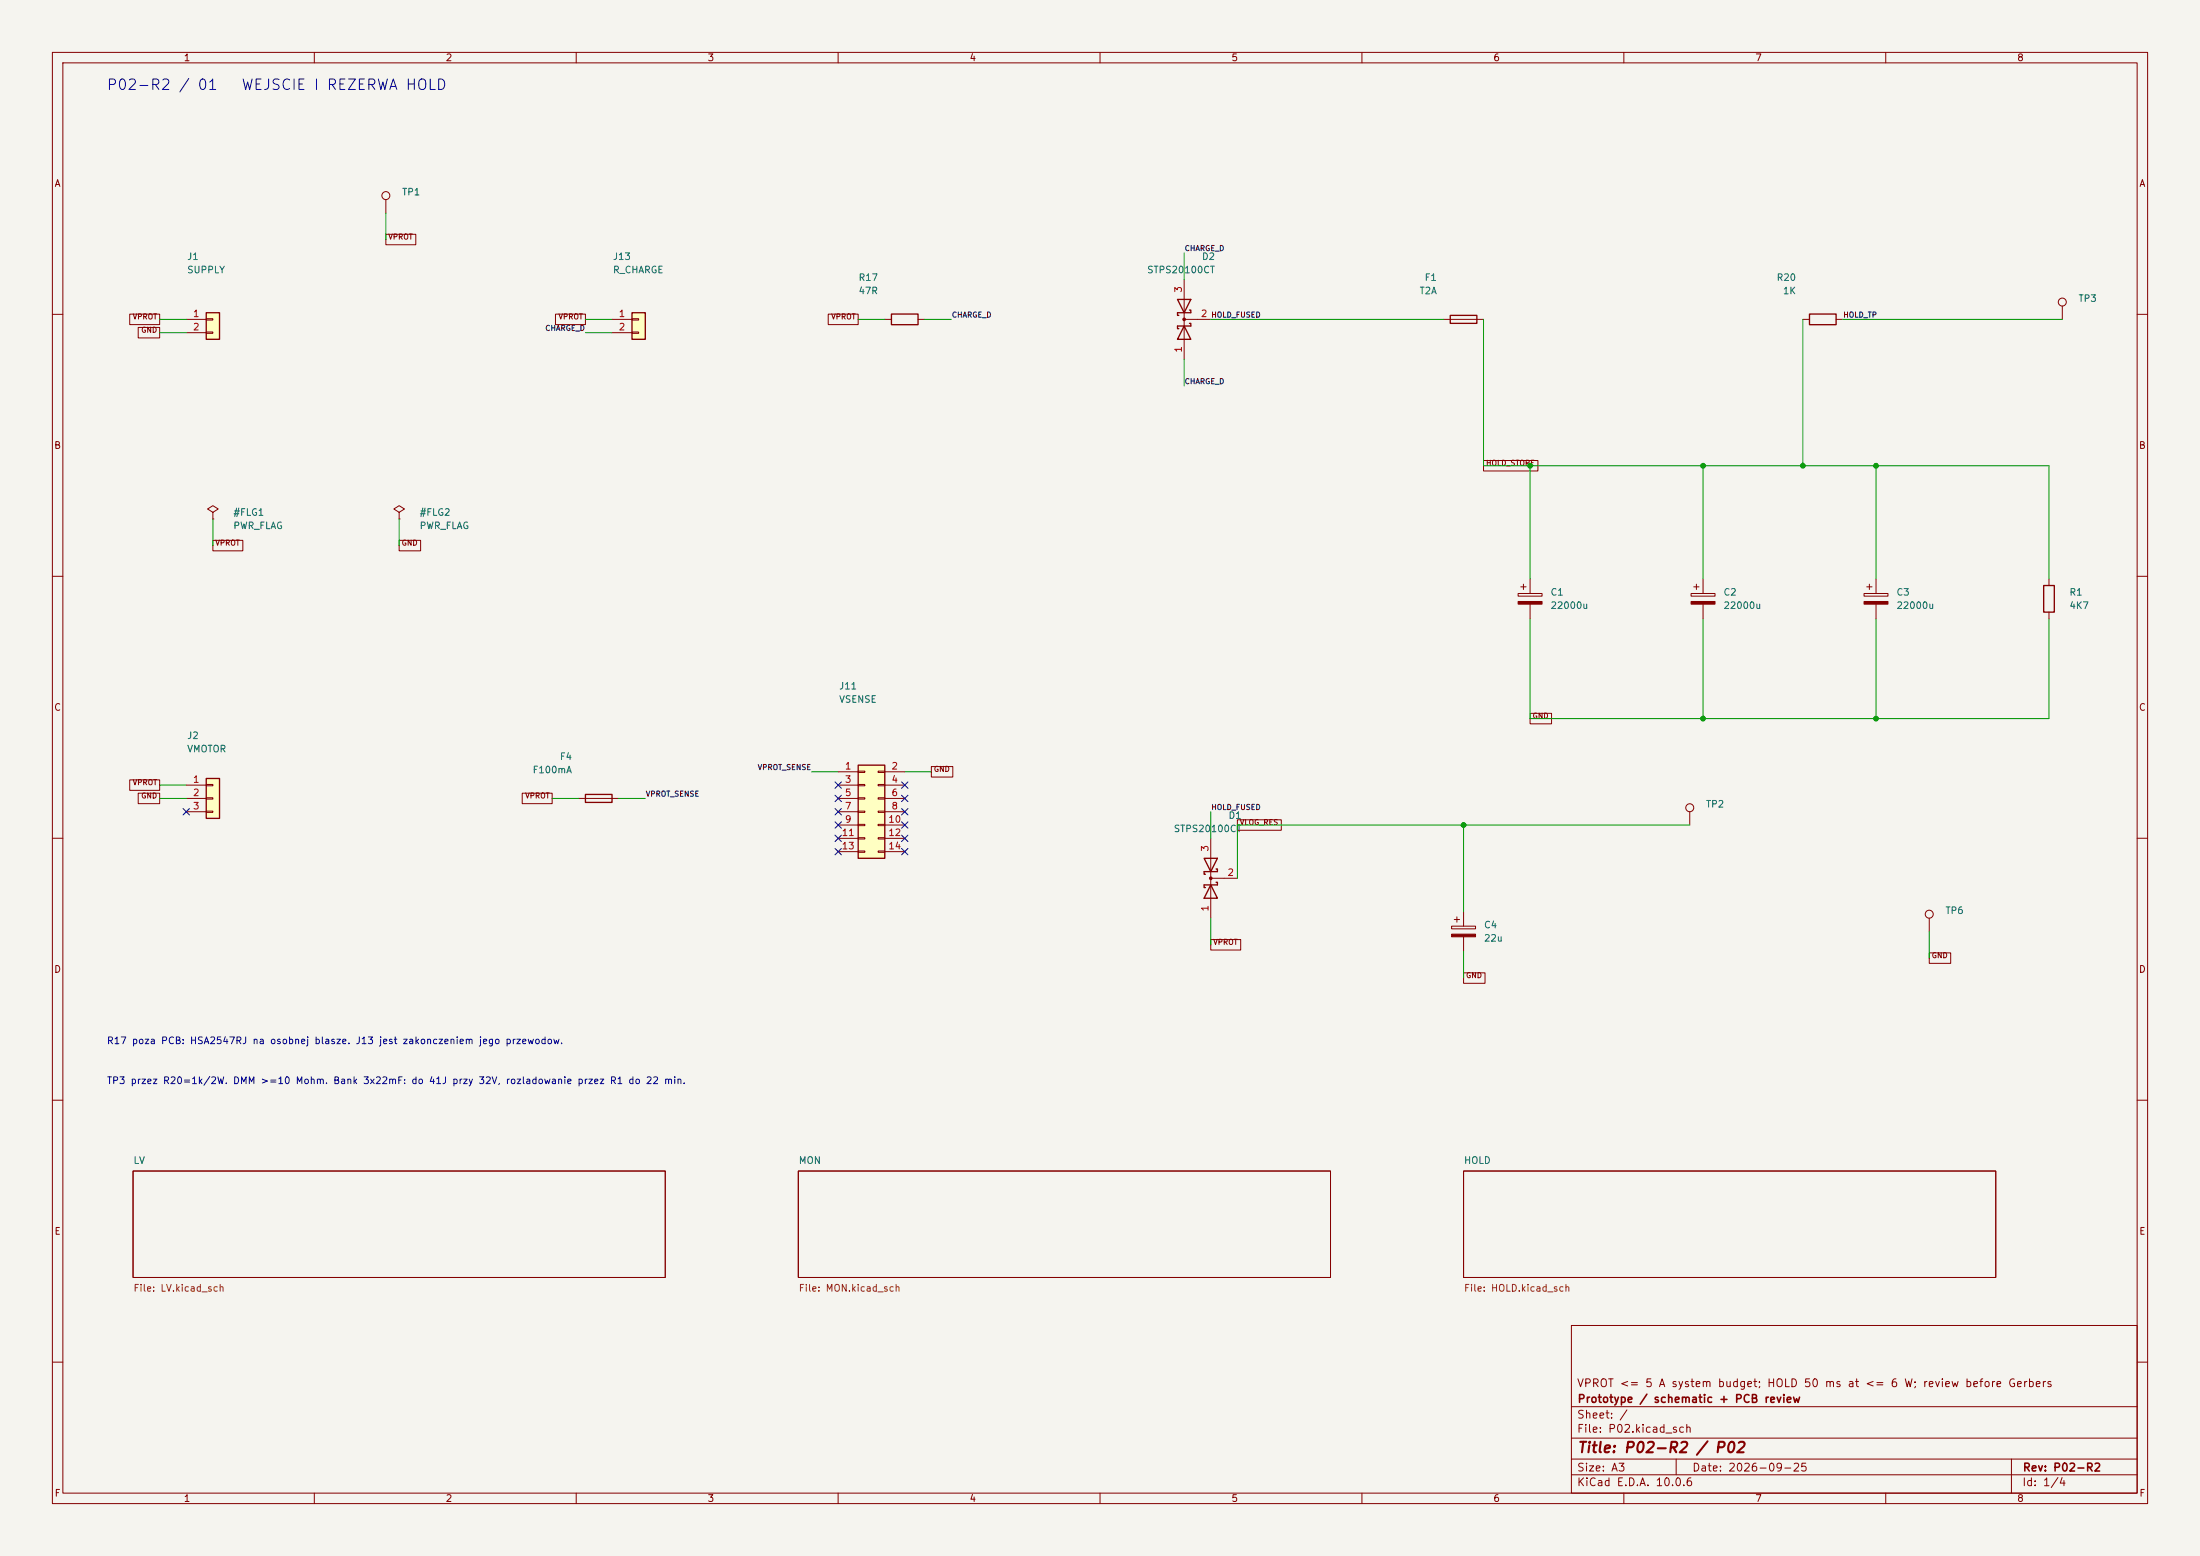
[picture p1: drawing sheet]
(kicad_sch (version 20250114) (generator "eeschema") (paper "A3") (title_block (title "P02-R2 / P02") (date "2026-09-25") (rev "P02-R2") (company "Prototype / schematic + PCB review") (comment 1 "VPROT <= 5 A system budget; HOLD 50 ms at <= 6 W; review before Gerbers"))(lib_symbols (symbol "P02:Conn_01x02" (pin_names (offset 1.016) (hide yes)) (exclude_from_sim no) (in_bom yes) (on_board yes) (in_pos_files yes) (duplicate_pin_numbers_are_jumpers no) (symbol "Conn_01x02_1_1" (rectangle (start -1.27 1.27) (end 1.27 -3.81) (stroke (width 0.254) (type default)) (fill (type background))) (rectangle (start -1.27 0.127) (end 0 -0.127) (stroke (width 0.1524) (type default)) (fill (type none))) (rectangle (start -1.27 -2.413) (end 0 -2.667) (stroke (width 0.1524) (type default)) (fill (type none))) (pin passive line (at -5.08 0 0) (length 3.81) (name "Pin_1" (effects (font (size 1.27 1.27)))) (number "1" (effects (font (size 1.27 1.27))))) (pin passive line (at -5.08 -2.54 0) (length 3.81) (name "Pin_2" (effects (font (size 1.27 1.27)))) (number "2" (effects (font (size 1.27 1.27)))))) (embedded_fonts no))(symbol "P02:TestPoint" (pin_numbers (hide yes)) (pin_names (offset 0.762) (hide yes)) (exclude_from_sim no) (in_bom yes) (on_board yes) (in_pos_files yes) (duplicate_pin_numbers_are_jumpers no) (symbol "TestPoint_0_1" (circle (center 0 3.302) (radius 0.762) (stroke (width 0) (type default)) (fill (type none)))) (symbol "TestPoint_1_1" (pin passive line (at 0 0 90) (length 2.54) (name "1" (effects (font (size 1.27 1.27)))) (number "1" (effects (font (size 1.27 1.27)))))) (embedded_fonts no))(symbol "P02:R" (pin_numbers (hide yes)) (pin_names (offset 0)) (exclude_from_sim no) (in_bom yes) (on_board yes) (in_pos_files yes) (duplicate_pin_numbers_are_jumpers no) (symbol "R_0_1" (rectangle (start -1.016 -2.54) (end 1.016 2.54) (stroke (width 0.254) (type default)) (fill (type none)))) (symbol "R_1_1" (pin passive line (at 0 3.81 270) (length 1.27) (name "" (effects (font (size 1.27 1.27)))) (number "1" (effects (font (size 1.27 1.27))))) (pin passive line (at 0 -3.81 90) (length 1.27) (name "" (effects (font (size 1.27 1.27)))) (number "2" (effects (font (size 1.27 1.27)))))) (embedded_fonts no))(symbol "P02:D_Schottky_Dual_CommonCathode_AKA" (pin_names (offset 0.762) (hide yes)) (exclude_from_sim no) (in_bom yes) (on_board yes) (in_pos_files yes) (duplicate_pin_numbers_are_jumpers no) (symbol "D_Schottky_Dual_CommonCathode_AKA_0_1" (polyline (pts (xy -3.81 1.27) (xy -1.27 0) (xy -3.81 -1.27) (xy -3.81 1.27) (xy -3.81 1.27) (xy -3.81 1.27)) (stroke (width 0.254) (type default)) (fill (type none))) (polyline (pts (xy -1.778 1.016) (xy -1.778 1.27) (xy -1.27 1.27) (xy -1.27 1.27) (xy -1.27 1.27)) (stroke (width 0.254) (type default)) (fill (type none))) (polyline (pts (xy -1.27 -1.27) (xy -1.27 1.27) (xy -1.27 1.27)) (stroke (width 0.254) (type default)) (fill (type none))) (polyline (pts (xy -1.27 -1.27) (xy -0.762 -1.27) (xy -0.762 -1.016) (xy -0.762 -1.016)) (stroke (width 0.254) (type default)) (fill (type none))) (polyline (pts (xy 0 0) (xy 0 -2.54)) (stroke (width 0) (type default)) (fill (type none))) (circle (center 0 0) (radius 0.254) (stroke (width 0) (type default)) (fill (type outline))) (polyline (pts (xy 1.27 1.27) (xy 0.762 1.27) (xy 0.762 1.016) (xy 0.762 1.016)) (stroke (width 0.254) (type default)) (fill (type none))) (polyline (pts (xy 1.27 -1.27) (xy 1.27 1.27) (xy 1.27 1.27)) (stroke (width 0.254) (type default)) (fill (type none))) (polyline (pts (xy 1.27 -1.27) (xy 1.778 -1.27) (xy 1.778 -1.016) (xy 1.778 -1.016)) (stroke (width 0.254) (type default)) (fill (type none))) (polyline (pts (xy 3.81 0) (xy -3.81 0)) (stroke (width 0) (type default)) (fill (type none))) (polyline (pts (xy 3.81 -1.27) (xy 1.27 0) (xy 3.81 1.27) (xy 3.81 -1.27) (xy 3.81 -1.27) (xy 3.81 -1.27)) (stroke (width 0.254) (type default)) (fill (type none))) (pin passive line (at -7.62 0 0) (length 3.81) (name "A" (effects (font (size 1.27 1.27)))) (number "1" (effects (font (size 1.27 1.27))))) (pin passive line (at 0 -5.08 90) (length 2.54) (name "K" (effects (font (size 1.27 1.27)))) (number "2" (effects (font (size 1.27 1.27))))) (pin passive line (at 7.62 0 180) (length 3.81) (name "A" (effects (font (size 1.27 1.27)))) (number "3" (effects (font (size 1.27 1.27)))))) (embedded_fonts no))(symbol "P02:Fuse" (pin_numbers (hide yes)) (pin_names (offset 0)) (exclude_from_sim no) (in_bom yes) (on_board yes) (in_pos_files yes) (duplicate_pin_numbers_are_jumpers no) (symbol "Fuse_0_1" (rectangle (start -0.762 -2.54) (end 0.762 2.54) (stroke (width 0.254) (type default)) (fill (type none))) (polyline (pts (xy 0 2.54) (xy 0 -2.54)) (stroke (width 0) (type default)) (fill (type none)))) (symbol "Fuse_1_1" (pin passive line (at 0 3.81 270) (length 1.27) (name "" (effects (font (size 1.27 1.27)))) (number "1" (effects (font (size 1.27 1.27))))) (pin passive line (at 0 -3.81 90) (length 1.27) (name "" (effects (font (size 1.27 1.27)))) (number "2" (effects (font (size 1.27 1.27)))))) (embedded_fonts no))(symbol "P02:C_Polarized" (pin_numbers (hide yes)) (pin_names (offset 0.254)) (exclude_from_sim no) (in_bom yes) (on_board yes) (in_pos_files yes) (duplicate_pin_numbers_are_jumpers no) (symbol "C_Polarized_0_1" (rectangle (start -2.286 0.508) (end 2.286 1.016) (stroke (width 0) (type default)) (fill (type none))) (polyline (pts (xy -1.778 2.286) (xy -0.762 2.286)) (stroke (width 0) (type default)) (fill (type none))) (polyline (pts (xy -1.27 2.794) (xy -1.27 1.778)) (stroke (width 0) (type default)) (fill (type none))) (rectangle (start 2.286 -0.508) (end -2.286 -1.016) (stroke (width 0) (type default)) (fill (type outline)))) (symbol "C_Polarized_1_1" (pin passive line (at 0 3.81 270) (length 2.794) (name "" (effects (font (size 1.27 1.27)))) (number "1" (effects (font (size 1.27 1.27))))) (pin passive line (at 0 -3.81 90) (length 2.794) (name "" (effects (font (size 1.27 1.27)))) (number "2" (effects (font (size 1.27 1.27)))))) (embedded_fonts no))(symbol "P02:Conn_01x03" (pin_names (offset 1.016) (hide yes)) (exclude_from_sim no) (in_bom yes) (on_board yes) (in_pos_files yes) (duplicate_pin_numbers_are_jumpers no) (symbol "Conn_01x03_1_1" (rectangle (start -1.27 3.81) (end 1.27 -3.81) (stroke (width 0.254) (type default)) (fill (type background))) (rectangle (start -1.27 2.667) (end 0 2.413) (stroke (width 0.1524) (type default)) (fill (type none))) (rectangle (start -1.27 0.127) (end 0 -0.127) (stroke (width 0.1524) (type default)) (fill (type none))) (rectangle (start -1.27 -2.413) (end 0 -2.667) (stroke (width 0.1524) (type default)) (fill (type none))) (pin passive line (at -5.08 2.54 0) (length 3.81) (name "Pin_1" (effects (font (size 1.27 1.27)))) (number "1" (effects (font (size 1.27 1.27))))) (pin passive line (at -5.08 0 0) (length 3.81) (name "Pin_2" (effects (font (size 1.27 1.27)))) (number "2" (effects (font (size 1.27 1.27))))) (pin passive line (at -5.08 -2.54 0) (length 3.81) (name "Pin_3" (effects (font (size 1.27 1.27)))) (number "3" (effects (font (size 1.27 1.27)))))) (embedded_fonts no))(symbol "P02:Conn_02x07_Odd_Even" (pin_names (offset 1.016) (hide yes)) (exclude_from_sim no) (in_bom yes) (on_board yes) (in_pos_files yes) (duplicate_pin_numbers_are_jumpers no) (symbol "Conn_02x07_Odd_Even_1_1" (rectangle (start -1.27 8.89) (end 3.81 -8.89) (stroke (width 0.254) (type default)) (fill (type background))) (rectangle (start -1.27 7.747) (end 0 7.493) (stroke (width 0.1524) (type default)) (fill (type none))) (rectangle (start -1.27 5.207) (end 0 4.953) (stroke (width 0.1524) (type default)) (fill (type none))) (rectangle (start -1.27 2.667) (end 0 2.413) (stroke (width 0.1524) (type default)) (fill (type none))) (rectangle (start -1.27 0.127) (end 0 -0.127) (stroke (width 0.1524) (type default)) (fill (type none))) (rectangle (start -1.27 -2.413) (end 0 -2.667) (stroke (width 0.1524) (type default)) (fill (type none))) (rectangle (start -1.27 -4.953) (end 0 -5.207) (stroke (width 0.1524) (type default)) (fill (type none))) (rectangle (start -1.27 -7.493) (end 0 -7.747) (stroke (width 0.1524) (type default)) (fill (type none))) (rectangle (start 3.81 7.747) (end 2.54 7.493) (stroke (width 0.1524) (type default)) (fill (type none))) (rectangle (start 3.81 5.207) (end 2.54 4.953) (stroke (width 0.1524) (type default)) (fill (type none))) (rectangle (start 3.81 2.667) (end 2.54 2.413) (stroke (width 0.1524) (type default)) (fill (type none))) (rectangle (start 3.81 0.127) (end 2.54 -0.127) (stroke (width 0.1524) (type default)) (fill (type none))) (rectangle (start 3.81 -2.413) (end 2.54 -2.667) (stroke (width 0.1524) (type default)) (fill (type none))) (rectangle (start 3.81 -4.953) (end 2.54 -5.207) (stroke (width 0.1524) (type default)) (fill (type none))) (rectangle (start 3.81 -7.493) (end 2.54 -7.747) (stroke (width 0.1524) (type default)) (fill (type none))) (pin passive line (at -5.08 7.62 0) (length 3.81) (name "Pin_1" (effects (font (size 1.27 1.27)))) (number "1" (effects (font (size 1.27 1.27))))) (pin passive line (at 7.62 7.62 180) (length 3.81) (name "Pin_2" (effects (font (size 1.27 1.27)))) (number "2" (effects (font (size 1.27 1.27))))) (pin passive line (at -5.08 5.08 0) (length 3.81) (name "Pin_3" (effects (font (size 1.27 1.27)))) (number "3" (effects (font (size 1.27 1.27))))) (pin passive line (at 7.62 5.08 180) (length 3.81) (name "Pin_4" (effects (font (size 1.27 1.27)))) (number "4" (effects (font (size 1.27 1.27))))) (pin passive line (at -5.08 2.54 0) (length 3.81) (name "Pin_5" (effects (font (size 1.27 1.27)))) (number "5" (effects (font (size 1.27 1.27))))) (pin passive line (at 7.62 2.54 180) (length 3.81) (name "Pin_6" (effects (font (size 1.27 1.27)))) (number "6" (effects (font (size 1.27 1.27))))) (pin passive line (at -5.08 0 0) (length 3.81) (name "Pin_7" (effects (font (size 1.27 1.27)))) (number "7" (effects (font (size 1.27 1.27))))) (pin passive line (at 7.62 0 180) (length 3.81) (name "Pin_8" (effects (font (size 1.27 1.27)))) (number "8" (effects (font (size 1.27 1.27))))) (pin passive line (at -5.08 -2.54 0) (length 3.81) (name "Pin_9" (effects (font (size 1.27 1.27)))) (number "9" (effects (font (size 1.27 1.27))))) (pin passive line (at 7.62 -2.54 180) (length 3.81) (name "Pin_10" (effects (font (size 1.27 1.27)))) (number "10" (effects (font (size 1.27 1.27))))) (pin passive line (at -5.08 -5.08 0) (length 3.81) (name "Pin_11" (effects (font (size 1.27 1.27)))) (number "11" (effects (font (size 1.27 1.27))))) (pin passive line (at 7.62 -5.08 180) (length 3.81) (name "Pin_12" (effects (font (size 1.27 1.27)))) (number "12" (effects (font (size 1.27 1.27))))) (pin passive line (at -5.08 -7.62 0) (length 3.81) (name "Pin_13" (effects (font (size 1.27 1.27)))) (number "13" (effects (font (size 1.27 1.27))))) (pin passive line (at 7.62 -7.62 180) (length 3.81) (name "Pin_14" (effects (font (size 1.27 1.27)))) (number "14" (effects (font (size 1.27 1.27)))))) (embedded_fonts no))(symbol "P02:PWR_FLAG" (power global) (pin_numbers (hide yes)) (pin_names (offset 0) (hide yes)) (exclude_from_sim no) (in_bom yes) (on_board yes) (in_pos_files yes) (duplicate_pin_numbers_are_jumpers no) (symbol "PWR_FLAG_0_0" (pin power_out line (at 0 0 90) (length 0) (name "" (effects (font (size 1.27 1.27)))) (number "1" (effects (font (size 1.27 1.27)))))) (symbol "PWR_FLAG_0_1" (polyline (pts (xy 0 0) (xy 0 1.27) (xy -1.016 1.905) (xy 0 2.54) (xy 1.016 1.905) (xy 0 1.27)) (stroke (width 0) (type default)) (fill (type none)))) (embedded_fonts no)))(symbol (lib_id "P02:Conn_01x02") (at 40.64 60.96 0) (unit 1) (in_bom yes) (on_board yes) (dnp no) (property "Reference" "J1" (at 35.64 48.96 0) (effects (font (size 1.27 1.27)) (justify left))) (property "Value" "SUPPLY" (at 35.64 51.5 0) (effects (font (size 1.27 1.27)) (justify left)))(property "Footprint" "P02:Pigtail_PWR_2x2.5mm2" (at 40.64 60.96 0) (effects (font (size 1 1)) hide))(property "MPN" "PCB termination; H_SUPPLY" (at 40.64 60.96 0) (effects (font (size 1 1)) hide))(property "BaselineRef" "J_SUPPLYB" (at 40.64 60.96 0) (effects (font (size 1 1)) hide))(property "Datasheet" "" (at 40.64 60.96 0) (effects (font (size 1 1)) hide))(pin "1")(pin "2"))(symbol (lib_id "P02:TestPoint") (at 73.66 40.64 0) (unit 1) (in_bom yes) (on_board yes) (dnp no) (property "Reference" "TP1" (at 76.66 36.64 0) (effects (font (size 1.27 1.27)) (justify left))) (property "Value" "" (at 76.66 39.18 0) (effects (font (size 1.27 1.27)) (justify left)))(property "Footprint" "P02:TestPad_1" (at 73.66 40.64 0) (effects (font (size 1 1)) hide))(property "MPN" "PCB test pad" (at 73.66 40.64 0) (effects (font (size 1 1)) hide))(property "BaselineRef" "ADDED_TESTPAD" (at 73.66 40.64 0) (effects (font (size 1 1)) hide))(property "Datasheet" "" (at 73.66 40.64 0) (effects (font (size 1 1)) hide))(pin "1"))(symbol (lib_id "P02:Conn_01x02") (at 121.92 60.96 0) (unit 1) (in_bom yes) (on_board yes) (dnp no) (property "Reference" "J13" (at 116.92 48.96 0) (effects (font (size 1.27 1.27)) (justify left))) (property "Value" "R_CHARGE" (at 116.92 51.5 0) (effects (font (size 1.27 1.27)) (justify left)))(property "Footprint" "P02:Pigtail_RCHARGE_2xAWG20" (at 121.92 60.96 0) (effects (font (size 1 1)) hide))(property "MPN" "PCB termination; wires to HSA2547RJ" (at 121.92 60.96 0) (effects (font (size 1 1)) hide))(property "BaselineRef" "ADDED_HOLD_RCHARGE" (at 121.92 60.96 0) (effects (font (size 1 1)) hide))(property "Datasheet" "" (at 121.92 60.96 0) (effects (font (size 1 1)) hide))(pin "1")(pin "2"))(symbol (lib_id "P02:R") (at 172.72 60.96 90) (unit 1) (in_bom yes) (on_board no) (dnp no) (property "Reference" "R17" (at 167.72 52.96 90) (effects (font (size 1.27 1.27)) (justify left))) (property "Value" "47R" (at 167.72 55.5 90) (effects (font (size 1.27 1.27)) (justify left)))(property "Footprint" "" (at 172.72 60.96 0) (effects (font (size 1 1)) hide))(property "MPN" "HSA2547RJ (TE 5-1625971-1)" (at 172.72 60.96 0) (effects (font (size 1 1)) hide))(property "BaselineRef" "R_CHARGE" (at 172.72 60.96 0) (effects (font (size 1 1)) hide))(property "Datasheet" "https://www.te.com/en/product-5-1625971-1.html" (at 172.72 60.96 0) (effects (font (size 1 1)) hide))(pin "1")(pin "2"))(symbol (lib_id "P02:D_Schottky_Dual_CommonCathode_AKA") (at 226.06 60.96 90) (unit 1) (in_bom yes) (on_board yes) (dnp no) (property "Reference" "D2" (at 232.06 48.96 90) (effects (font (size 1.27 1.27)) (justify left))) (property "Value" "STPS20100CT" (at 232.06 51.5 90) (effects (font (size 1.27 1.27)) (justify left)))(property "Footprint" "P02:TO220_3_P2.54_Drill1.4" (at 226.06 60.96 0) (effects (font (size 1 1)) hide))(property "MPN" "STPS20100CT" (at 226.06 60.96 0) (effects (font (size 1 1)) hide))(property "BaselineRef" "D_CHARGE" (at 226.06 60.96 0) (effects (font (size 1 1)) hide))(property "Datasheet" "https://www.st.com/resource/en/datasheet/stps20100c.pdf" (at 226.06 60.96 0) (effects (font (size 1 1)) hide))(pin "1")(pin "2")(pin "3"))(symbol (lib_id "P02:Fuse") (at 279.4 60.96 90) (unit 1) (in_bom yes) (on_board yes) (dnp no) (property "Reference" "F1" (at 274.4 52.96 90) (effects (font (size 1.27 1.27)) (justify left))) (property "Value" "T2A" (at 274.4 55.5 90) (effects (font (size 1.27 1.27)) (justify left)))(property "Footprint" "Fuse:Fuseholder_Cylinder-5x20mm_Stelvio-Kontek_PTF78_Horizontal_Open" (at 279.4 60.96 0) (effects (font (size 1 1)) hide))(property "MPN" "Schurter 0001.2507 (T2A) + PTF78 holder" (at 279.4 60.96 0) (effects (font (size 1 1)) hide))(property "BaselineRef" "F_HOLD" (at 279.4 60.96 0) (effects (font (size 1 1)) hide))(property "Datasheet" "https://www.schurter.com/en/datasheet/typ_SPT_5x20.pdf" (at 279.4 60.96 0) (effects (font (size 1 1)) hide))(pin "1")(pin "2"))(symbol (lib_id "P02:R") (at 347.98 60.96 90) (unit 1) (in_bom yes) (on_board yes) (dnp no) (property "Reference" "R20" (at 342.98 52.96 90) (effects (font (size 1.27 1.27)) (justify left))) (property "Value" "1K" (at 342.98 55.5 90) (effects (font (size 1.27 1.27)) (justify left)))(property "Footprint" "P02:R_PR02_P17.78" (at 347.98 60.96 0) (effects (font (size 1 1)) hide))(property "MPN" "PR02000201001JA100" (at 347.98 60.96 0) (effects (font (size 1 1)) hide))(property "BaselineRef" "R2_PROTECTED_TESTPOINT" (at 347.98 60.96 0) (effects (font (size 1 1)) hide))(property "Datasheet" "https://www.vishay.com/docs/28729/pr010203.pdf" (at 347.98 60.96 0) (effects (font (size 1 1)) hide))(pin "1")(pin "2"))(symbol (lib_id "P02:TestPoint") (at 393.7 60.96 0) (unit 1) (in_bom yes) (on_board yes) (dnp no) (property "Reference" "TP3" (at 396.7 56.96 0) (effects (font (size 1.27 1.27)) (justify left))) (property "Value" "" (at 396.7 59.5 0) (effects (font (size 1.27 1.27)) (justify left)))(property "Footprint" "P02:TestPad_1" (at 393.7 60.96 0) (effects (font (size 1 1)) hide))(property "MPN" "PCB test pad" (at 393.7 60.96 0) (effects (font (size 1 1)) hide))(property "BaselineRef" "ADDED_TESTPAD" (at 393.7 60.96 0) (effects (font (size 1 1)) hide))(property "Datasheet" "" (at 393.7 60.96 0) (effects (font (size 1 1)) hide))(pin "1"))(symbol (lib_id "P02:C_Polarized") (at 292.1 114.3 0) (unit 1) (in_bom yes) (on_board yes) (dnp no) (property "Reference" "C1" (at 295.91 113.03 0) (effects (font (size 1.27 1.27)) (justify left))) (property "Value" "22000u" (at 295.91 115.57000000000001 0) (effects (font (size 1.27 1.27)) (justify left)))(property "Footprint" "Capacitor_THT:CP_Radial_D35.0mm_P10.00mm_SnapIn" (at 292.1 114.3 0) (effects (font (size 1 1)) hide))(property "MPN" "HC1V229M35045HA" (at 292.1 114.3 0) (effects (font (size 1 1)) hide))(property "BaselineRef" "C_H1" (at 292.1 114.3 0) (effects (font (size 1 1)) hide))(property "Datasheet" "https://www.tme.eu/Document/52dbc9ab47efa879b9859910ffff5ecc/hc.pdf" (at 292.1 114.3 0) (effects (font (size 1 1)) hide))(pin "1")(pin "2"))(symbol (lib_id "P02:C_Polarized") (at 325.12 114.3 0) (unit 1) (in_bom yes) (on_board yes) (dnp no) (property "Reference" "C2" (at 328.93 113.03 0) (effects (font (size 1.27 1.27)) (justify left))) (property "Value" "22000u" (at 328.93 115.57000000000001 0) (effects (font (size 1.27 1.27)) (justify left)))(property "Footprint" "Capacitor_THT:CP_Radial_D35.0mm_P10.00mm_SnapIn" (at 325.12 114.3 0) (effects (font (size 1 1)) hide))(property "MPN" "HC1V229M35045HA" (at 325.12 114.3 0) (effects (font (size 1 1)) hide))(property "BaselineRef" "C_H2" (at 325.12 114.3 0) (effects (font (size 1 1)) hide))(property "Datasheet" "https://www.tme.eu/Document/52dbc9ab47efa879b9859910ffff5ecc/hc.pdf" (at 325.12 114.3 0) (effects (font (size 1 1)) hide))(pin "1")(pin "2"))(symbol (lib_id "P02:C_Polarized") (at 358.14 114.3 0) (unit 1) (in_bom yes) (on_board yes) (dnp no) (property "Reference" "C3" (at 361.95 113.03 0) (effects (font (size 1.27 1.27)) (justify left))) (property "Value" "22000u" (at 361.95 115.57000000000001 0) (effects (font (size 1.27 1.27)) (justify left)))(property "Footprint" "Capacitor_THT:CP_Radial_D35.0mm_P10.00mm_SnapIn" (at 358.14 114.3 0) (effects (font (size 1 1)) hide))(property "MPN" "HC1V229M35045HA" (at 358.14 114.3 0) (effects (font (size 1 1)) hide))(property "BaselineRef" "C_H3" (at 358.14 114.3 0) (effects (font (size 1 1)) hide))(property "Datasheet" "https://www.tme.eu/Document/52dbc9ab47efa879b9859910ffff5ecc/hc.pdf" (at 358.14 114.3 0) (effects (font (size 1 1)) hide))(pin "1")(pin "2"))(symbol (lib_id "P02:R") (at 391.16 114.3 0) (unit 1) (in_bom yes) (on_board yes) (dnp no) (property "Reference" "R1" (at 394.97 113.03 0) (effects (font (size 1.27 1.27)) (justify left))) (property "Value" "4K7" (at 394.97 115.57000000000001 0) (effects (font (size 1.27 1.27)) (justify left)))(property "Footprint" "Resistor_THT:R_Axial_DIN0207_L6.3mm_D2.5mm_P10.16mm_Horizontal" (at 391.16 114.3 0) (effects (font (size 1 1)) hide))(property "MPN" "MF0207FTE-4K7" (at 391.16 114.3 0) (effects (font (size 1 1)) hide))(property "BaselineRef" "R_BLEED" (at 391.16 114.3 0) (effects (font (size 1 1)) hide))(property "Datasheet" "https://www.yageo.com/upload/media/product/productsearch/datasheet/lr/Yageo_LR_MFR_1.pdf" (at 391.16 114.3 0) (effects (font (size 1 1)) hide))(pin "1")(pin "2"))(symbol (lib_id "P02:Conn_01x03") (at 40.64 152.4 0) (unit 1) (in_bom yes) (on_board yes) (dnp no) (property "Reference" "J2" (at 35.64 140.4 0) (effects (font (size 1.27 1.27)) (justify left))) (property "Value" "VMOTOR" (at 35.64 142.94 0) (effects (font (size 1.27 1.27)) (justify left)))(property "Footprint" "Connector_Phoenix_GMSTB:PhoenixContact_GMSTBA_2,5_3-G-7,62_1x03_P7.62mm_Horizontal" (at 40.64 152.4 0) (effects (font (size 1 1)) hide))(property "MPN" "Phoenix GMSTBA 2,5/3-G-7,62 (1766246)" (at 40.64 152.4 0) (effects (font (size 1 1)) hide))(property "BaselineRef" "J_VMOTORA" (at 40.64 152.4 0) (effects (font (size 1 1)) hide))(property "Datasheet" "https://www.phoenixcontact.com/en-pl/products/pcb-header-gmstba-25-3-g-762-1766246" (at 40.64 152.4 0) (effects (font (size 1 1)) hide))(pin "1")(pin "2")(pin "3"))(symbol (lib_id "P02:Fuse") (at 114.3 152.4 90) (unit 1) (in_bom yes) (on_board yes) (dnp no) (property "Reference" "F4" (at 109.3 144.4 90) (effects (font (size 1.27 1.27)) (justify left))) (property "Value" "F100mA" (at 109.3 146.94 90) (effects (font (size 1.27 1.27)) (justify left)))(property "Footprint" "Fuse:Fuseholder_Cylinder-5x20mm_Stelvio-Kontek_PTF78_Horizontal_Open" (at 114.3 152.4 0) (effects (font (size 1 1)) hide))(property "MPN" "Stelvio-Kontek PTF78 + fuse F100mA >=32 V DC (select)" (at 114.3 152.4 0) (effects (font (size 1 1)) hide))(property "BaselineRef" "F_VSENSE" (at 114.3 152.4 0) (effects (font (size 1 1)) hide))(property "Datasheet" "https://www.tme.eu/en/Document/3b48dbe2b9714a62652c97b08fcd464b/PTF78.pdf" (at 114.3 152.4 0) (effects (font (size 1 1)) hide))(pin "1")(pin "2"))(symbol (lib_id "P02:Conn_02x07_Odd_Even") (at 165.1 154.94 0) (unit 1) (in_bom yes) (on_board yes) (dnp no) (property "Reference" "J11" (at 160.1 130.94 0) (effects (font (size 1.27 1.27)) (justify left))) (property "Value" "VSENSE" (at 160.1 133.48 0) (effects (font (size 1.27 1.27)) (justify left)))(property "Footprint" "Connector_Molex:Molex_Mini-Fit_Jr_5566-14A_2x07_P4.20mm_Vertical" (at 165.1 154.94 0) (effects (font (size 1 1)) hide))(property "MPN" "Molex 39-29-6148 (Au, vertical, no snap pegs)" (at 165.1 154.94 0) (effects (font (size 1 1)) hide))(property "BaselineRef" "J_VSENSEA" (at 165.1 154.94 0) (effects (font (size 1 1)) hide))(property "Datasheet" "https://www.molex.com/en-us/products/part-detail/39296148?display=pdf" (at 165.1 154.94 0) (effects (font (size 1 1)) hide))(pin "1")(pin "2")(pin "3")(pin "4")(pin "5")(pin "6")(pin "7")(pin "8")(pin "9")(pin "10")(pin "11")(pin "12")(pin "13")(pin "14"))(symbol (lib_id "P02:D_Schottky_Dual_CommonCathode_AKA") (at 231.14 167.64 90) (unit 1) (in_bom yes) (on_board yes) (dnp no) (property "Reference" "D1" (at 237.14 155.64 90) (effects (font (size 1.27 1.27)) (justify left))) (property "Value" "STPS20100CT" (at 237.14 158.17999999999998 90) (effects (font (size 1.27 1.27)) (justify left)))(property "Footprint" "P02:TO220_3_P2.54_Drill1.4" (at 231.14 167.64 0) (effects (font (size 1 1)) hide))(property "MPN" "STPS20100CT" (at 231.14 167.64 0) (effects (font (size 1 1)) hide))(property "BaselineRef" "D_OR" (at 231.14 167.64 0) (effects (font (size 1 1)) hide))(property "Datasheet" "https://www.st.com/resource/en/datasheet/stps20100c.pdf" (at 231.14 167.64 0) (effects (font (size 1 1)) hide))(pin "1")(pin "2")(pin "3"))(symbol (lib_id "P02:C_Polarized") (at 279.4 177.8 0) (unit 1) (in_bom yes) (on_board yes) (dnp no) (property "Reference" "C4" (at 283.21 176.53 0) (effects (font (size 1.27 1.27)) (justify left))) (property "Value" "22u" (at 283.21 179.07 0) (effects (font (size 1.27 1.27)) (justify left)))(property "Footprint" "Capacitor_THT:CP_Radial_D5.0mm_P2.00mm" (at 279.4 177.8 0) (effects (font (size 1 1)) hide))(property "MPN" "EEUFR1H220" (at 279.4 177.8 0) (effects (font (size 1 1)) hide))(property "BaselineRef" "C_BUS" (at 279.4 177.8 0) (effects (font (size 1 1)) hide))(property "Datasheet" "https://industrial.panasonic.com/sa/products/pt/aluminum-cap-lead" (at 279.4 177.8 0) (effects (font (size 1 1)) hide))(pin "1")(pin "2"))(symbol (lib_id "P02:TestPoint") (at 322.58 157.48 0) (unit 1) (in_bom yes) (on_board yes) (dnp no) (property "Reference" "TP2" (at 325.58 153.48 0) (effects (font (size 1.27 1.27)) (justify left))) (property "Value" "" (at 325.58 156.01999999999998 0) (effects (font (size 1.27 1.27)) (justify left)))(property "Footprint" "P02:TestPad_1" (at 322.58 157.48 0) (effects (font (size 1 1)) hide))(property "MPN" "PCB test pad" (at 322.58 157.48 0) (effects (font (size 1 1)) hide))(property "BaselineRef" "ADDED_TESTPAD" (at 322.58 157.48 0) (effects (font (size 1 1)) hide))(property "Datasheet" "" (at 322.58 157.48 0) (effects (font (size 1 1)) hide))(pin "1"))(symbol (lib_id "P02:TestPoint") (at 368.3 177.8 0) (unit 1) (in_bom yes) (on_board yes) (dnp no) (property "Reference" "TP6" (at 371.3 173.8 0) (effects (font (size 1.27 1.27)) (justify left))) (property "Value" "" (at 371.3 176.34 0) (effects (font (size 1.27 1.27)) (justify left)))(property "Footprint" "P02:TestPad_1" (at 368.3 177.8 0) (effects (font (size 1 1)) hide))(property "MPN" "PCB test pad" (at 368.3 177.8 0) (effects (font (size 1 1)) hide))(property "BaselineRef" "ADDED_TESTPAD" (at 368.3 177.8 0) (effects (font (size 1 1)) hide))(property "Datasheet" "" (at 368.3 177.8 0) (effects (font (size 1 1)) hide))(pin "1"))(wire (pts (xy 283.21 60.96) (xy 283.21 88.9)) (stroke (width 0) (type default)))(wire (pts (xy 344.17 60.96) (xy 344.17 88.9)) (stroke (width 0) (type default)))(wire (pts (xy 292.1 110.49) (xy 292.1 88.9)) (stroke (width 0) (type default)))(wire (pts (xy 325.12 110.49) (xy 325.12 88.9)) (stroke (width 0) (type default)))(wire (pts (xy 358.14 110.49) (xy 358.14 88.9)) (stroke (width 0) (type default)))(wire (pts (xy 391.16 110.49) (xy 391.16 88.9)) (stroke (width 0) (type default)))(wire (pts (xy 283.21 88.9) (xy 292.1 88.9)) (stroke (width 0) (type default)))(wire (pts (xy 292.1 88.9) (xy 325.12 88.9)) (stroke (width 0) (type default)))(wire (pts (xy 325.12 88.9) (xy 344.17 88.9)) (stroke (width 0) (type default)))(wire (pts (xy 344.17 88.9) (xy 358.14 88.9)) (stroke (width 0) (type default)))(wire (pts (xy 358.14 88.9) (xy 391.16 88.9)) (stroke (width 0) (type default)))(global_label "HOLD_STORE" (shape passive) (at 283.21 88.9 0) (effects (font (size 1 1)) (justify left bottom)))(wire (pts (xy 351.79 60.96) (xy 393.7 60.96)) (stroke (width 0) (type default)))(label "HOLD_TP"  (at 351.79 60.96 0) (effects (font (size 1 1)) (justify left bottom)))(wire (pts (xy 292.1 118.11) (xy 292.1 137.16)) (stroke (width 0) (type default)))(wire (pts (xy 325.12 118.11) (xy 325.12 137.16)) (stroke (width 0) (type default)))(wire (pts (xy 358.14 118.11) (xy 358.14 137.16)) (stroke (width 0) (type default)))(wire (pts (xy 391.16 118.11) (xy 391.16 137.16)) (stroke (width 0) (type default)))(wire (pts (xy 292.1 137.16) (xy 325.12 137.16)) (stroke (width 0) (type default)))(wire (pts (xy 325.12 137.16) (xy 358.14 137.16)) (stroke (width 0) (type default)))(wire (pts (xy 358.14 137.16) (xy 391.16 137.16)) (stroke (width 0) (type default)))(global_label "GND" (shape passive) (at 292.1 137.16 0) (effects (font (size 1 1)) (justify left bottom)))(wire (pts (xy 231.14 60.96) (xy 275.59 60.96)) (stroke (width 0) (type default)))(label "HOLD_FUSED"  (at 231.14 60.96 0) (effects (font (size 1 1)) (justify left bottom)))(wire (pts (xy 236.22 167.64) (xy 236.22 157.48)) (stroke (width 0) (type default)))(wire (pts (xy 279.4 173.99) (xy 279.4 157.48)) (stroke (width 0) (type default)))(wire (pts (xy 236.22 157.48) (xy 279.4 157.48)) (stroke (width 0) (type default)))(wire (pts (xy 279.4 157.48) (xy 322.58 157.48)) (stroke (width 0) (type default)))(global_label "VLOG_RES" (shape passive) (at 236.22 157.48 0) (effects (font (size 1 1)) (justify left bottom)))(symbol (lib_id "P02:PWR_FLAG") (at 40.64 99.06 0) (unit 1) (in_bom yes) (on_board yes) (dnp no) (property "Reference" "#FLG1" (at 44.45 97.79 0) (effects (font (size 1.27 1.27)) (justify left))) (property "Value" "PWR_FLAG" (at 44.45 100.33000000000001 0) (effects (font (size 1.27 1.27)) (justify left)))(property "Footprint" "" (at 40.64 99.06 0) (effects (font (size 1 1)) hide))(property "MPN" "" (at 40.64 99.06 0) (effects (font (size 1 1)) hide))(property "BaselineRef" "ERC_SOURCE" (at 40.64 99.06 0) (effects (font (size 1 1)) hide))(property "Datasheet" "" (at 40.64 99.06 0) (effects (font (size 1 1)) hide))(pin "1"))(symbol (lib_id "P02:PWR_FLAG") (at 76.2 99.06 0) (unit 1) (in_bom yes) (on_board yes) (dnp no) (property "Reference" "#FLG2" (at 80.01 97.79 0) (effects (font (size 1.27 1.27)) (justify left))) (property "Value" "PWR_FLAG" (at 80.01 100.33000000000001 0) (effects (font (size 1.27 1.27)) (justify left)))(property "Footprint" "" (at 76.2 99.06 0) (effects (font (size 1 1)) hide))(property "MPN" "" (at 76.2 99.06 0) (effects (font (size 1 1)) hide))(property "BaselineRef" "ERC_SOURCE" (at 76.2 99.06 0) (effects (font (size 1 1)) hide))(property "Datasheet" "" (at 76.2 99.06 0) (effects (font (size 1 1)) hide))(pin "1"))(text "P02-R2 / 01   WEJSCIE I REZERWA HOLD" (at 20.32 15.24 0) (effects (font (size 2 2)) (justify left top)))(text "R17 poza PCB: HSA2547RJ na osobnej blasze. J13 jest zakonczeniem jego przewodow." (at 20.32 198.12 0) (effects (font (size 1.3 1.3)) (justify left top)))(text "TP3 przez R20=1k/2W. DMM >=10 Mohm. Bank 3x22mF: do 41J przy 32V, rozladowanie przez R1 do 22 min." (at 20.32 205.74 0) (effects (font (size 1.3 1.3)) (justify left top)))(sheet (at 25.4 223.52) (size 101.6 20.32) (stroke (width .15) (type default)) (fill (color 0 0 0 0)) (property "Sheetname" "LV" (at 25.4 222.25 0) (effects (font (size 1.3 1.3)) (justify left bottom))) (property "Sheetfile" "LV.kicad_sch" (at 25.4 245.11 0) (effects (font (size 1.3 1.3)) (justify left top))))(sheet (at 152.4 223.52) (size 101.6 20.32) (stroke (width .15) (type default)) (fill (color 0 0 0 0)) (property "Sheetname" "MON" (at 152.4 222.25 0) (effects (font (size 1.3 1.3)) (justify left bottom))) (property "Sheetfile" "MON.kicad_sch" (at 152.4 245.11 0) (effects (font (size 1.3 1.3)) (justify left top))))(sheet (at 279.4 223.52) (size 101.6 20.32) (stroke (width .15) (type default)) (fill (color 0 0 0 0)) (property "Sheetname" "HOLD" (at 279.4 222.25 0) (effects (font (size 1.3 1.3)) (justify left bottom))) (property "Sheetfile" "HOLD.kicad_sch" (at 279.4 245.11 0) (effects (font (size 1.3 1.3)) (justify left top))))(wire (pts (xy 35.56 60.96) (xy 30.48 60.96)) (stroke (width 0) (type default)))(global_label "VPROT" (shape passive) (at 30.48 60.96 0) (effects (font (size 1 1)) (justify right bottom)))(wire (pts (xy 35.56 63.5) (xy 30.48 63.5)) (stroke (width 0) (type default)))(global_label "GND" (shape passive) (at 30.48 63.5 0) (effects (font (size 1 1)) (justify right bottom)))(wire (pts (xy 73.66 40.64) (xy 73.66 45.72)) (stroke (width 0) (type default)))(global_label "VPROT" (shape passive) (at 73.66 45.72 0) (effects (font (size 1 1)) (justify left bottom)))(wire (pts (xy 116.84 60.96) (xy 111.76 60.96)) (stroke (width 0) (type default)))(global_label "VPROT" (shape passive) (at 111.76 60.96 0) (effects (font (size 1 1)) (justify right bottom)))(wire (pts (xy 116.84 63.5) (xy 111.76 63.5)) (stroke (width 0) (type default)))(label "CHARGE_D"  (at 111.76 63.5 0) (effects (font (size 1 1)) (justify right bottom)))(wire (pts (xy 168.91 60.96) (xy 163.83 60.96)) (stroke (width 0) (type default)))(global_label "VPROT" (shape passive) (at 163.83 60.96 0) (effects (font (size 1 1)) (justify right bottom)))(wire (pts (xy 176.53 60.96) (xy 181.61 60.96)) (stroke (width 0) (type default)))(label "CHARGE_D"  (at 181.61 60.96 0) (effects (font (size 1 1)) (justify left bottom)))(wire (pts (xy 226.06 68.58) (xy 226.06 73.66)) (stroke (width 0) (type default)))(label "CHARGE_D"  (at 226.06 73.66 0) (effects (font (size 1 1)) (justify left bottom)))(wire (pts (xy 226.06 53.34) (xy 226.06 48.26)) (stroke (width 0) (type default)))(label "CHARGE_D"  (at 226.06 48.26 0) (effects (font (size 1 1)) (justify left bottom)))(wire (pts (xy 35.56 149.86) (xy 30.48 149.86)) (stroke (width 0) (type default)))(global_label "VPROT" (shape passive) (at 30.48 149.86 0) (effects (font (size 1 1)) (justify right bottom)))(wire (pts (xy 35.56 152.4) (xy 30.48 152.4)) (stroke (width 0) (type default)))(global_label "GND" (shape passive) (at 30.48 152.4 0) (effects (font (size 1 1)) (justify right bottom)))(no_connect (at 35.56 154.94))(wire (pts (xy 110.49 152.4) (xy 105.41 152.4)) (stroke (width 0) (type default)))(global_label "VPROT" (shape passive) (at 105.41 152.4 0) (effects (font (size 1 1)) (justify right bottom)))(wire (pts (xy 118.11 152.4) (xy 123.19 152.4)) (stroke (width 0) (type default)))(label "VPROT_SENSE"  (at 123.19 152.4 0) (effects (font (size 1 1)) (justify left bottom)))(wire (pts (xy 160.02 147.32) (xy 154.94 147.32)) (stroke (width 0) (type default)))(label "VPROT_SENSE"  (at 154.94 147.32 0) (effects (font (size 1 1)) (justify right bottom)))(wire (pts (xy 172.72 147.32) (xy 177.8 147.32)) (stroke (width 0) (type default)))(global_label "GND" (shape passive) (at 177.8 147.32 0) (effects (font (size 1 1)) (justify left bottom)))(no_connect (at 160.02 149.86))(no_connect (at 172.72 149.86))(no_connect (at 160.02 152.4))(no_connect (at 172.72 152.4))(no_connect (at 160.02 154.94))(no_connect (at 172.72 154.94))(no_connect (at 160.02 157.48))(no_connect (at 172.72 157.48))(no_connect (at 160.02 160.02))(no_connect (at 172.72 160.02))(no_connect (at 160.02 162.56))(no_connect (at 172.72 162.56))(wire (pts (xy 231.14 175.26) (xy 231.14 180.34)) (stroke (width 0) (type default)))(global_label "VPROT" (shape passive) (at 231.14 180.34 0) (effects (font (size 1 1)) (justify left bottom)))(wire (pts (xy 231.14 160.02) (xy 231.14 154.94)) (stroke (width 0) (type default)))(label "HOLD_FUSED"  (at 231.14 154.94 0) (effects (font (size 1 1)) (justify left bottom)))(wire (pts (xy 279.4 181.61) (xy 279.4 186.69)) (stroke (width 0) (type default)))(global_label "GND" (shape passive) (at 279.4 186.69 0) (effects (font (size 1 1)) (justify left bottom)))(wire (pts (xy 368.3 177.8) (xy 368.3 182.88)) (stroke (width 0) (type default)))(global_label "GND" (shape passive) (at 368.3 182.88 0) (effects (font (size 1 1)) (justify left bottom)))(wire (pts (xy 40.64 99.06) (xy 40.64 104.14)) (stroke (width 0) (type default)))(global_label "VPROT" (shape passive) (at 40.64 104.14 0) (effects (font (size 1 1)) (justify left bottom)))(wire (pts (xy 76.2 99.06) (xy 76.2 104.14)) (stroke (width 0) (type default)))(global_label "GND" (shape passive) (at 76.2 104.14 0) (effects (font (size 1 1)) (justify left bottom)))(junction (at 344.17 88.9) (diameter 0) (color 0 0 0 0))(junction (at 279.4 157.48) (diameter 0) (color 0 0 0 0))(junction (at 325.12 88.9) (diameter 0) (color 0 0 0 0))(junction (at 325.12 137.16) (diameter 0) (color 0 0 0 0))(junction (at 358.14 88.9) (diameter 0) (color 0 0 0 0))(junction (at 358.14 137.16) (diameter 0) (color 0 0 0 0))(junction (at 292.1 88.9) (diameter 0) (color 0 0 0 0))(sheet_instances (path "" (page "1"))))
